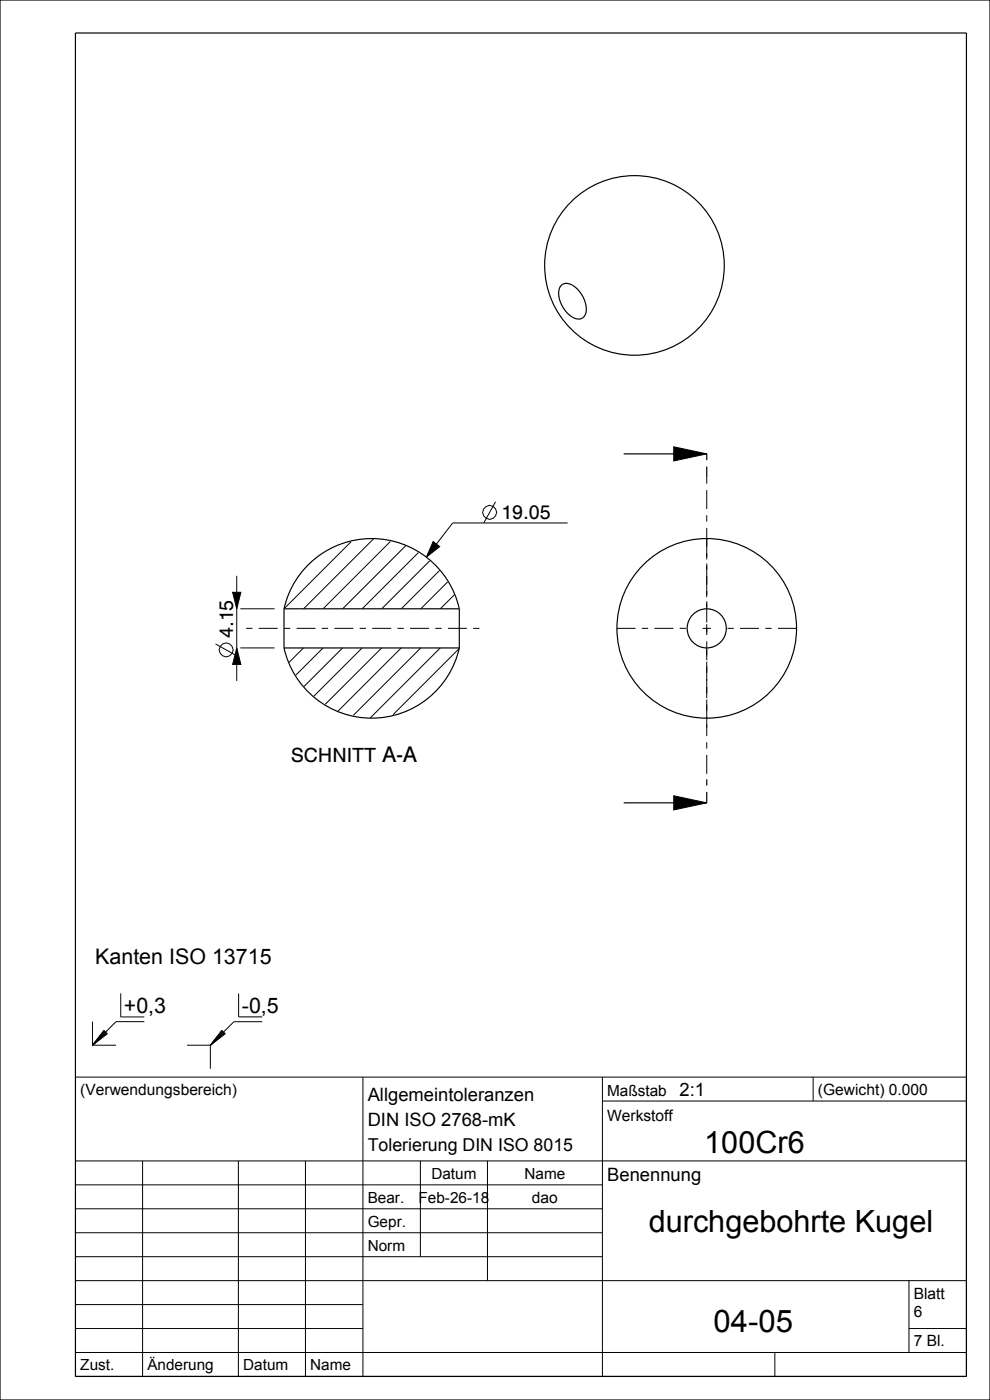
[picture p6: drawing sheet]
<svg xmlns="http://www.w3.org/2000/svg" width="210mm" height="297mm" viewBox="0 0 210 297" stroke-linecap="round" stroke-linejoin="round" font-family="sans-serif">
<path d="M142.9 94.8l7 1.5-7 1.5zM91.9 114.9l1.4 1.1-2.9 2.2zM49.3 125.7h1.8l-.9 3.5zM50.2 137.5l.9 3.5h-1.8zM142.9 168.8l7 1.5-7 1.5z" fill="#000"/>
<g fill="none" stroke="#000" stroke-width=".21">
<path d="M142.9 94.8l7 1.5-7 1.5zM74.4 115l-14.2 14.2M79.2 114.3l-14.8 14.9M82.8 114.9l-14.3 14.3M86.1 115.8l-13.4 13.4M88.7 117.2l-11.9 12M91.2 119l-10.2 10.2M91.9 114.9l1.4 1.1-2.9 2.2zM105.1 106.4l-2.5 4.5M120.4 110.9h-24.4l-5.6 7.3M45.7 136.6l4.5 2.5M49.3 125.7h1.8l-.9 3.5z"/>
<path d="M50.2 137.5l.9 3.5h-1.8zM50.2 122.2v22.3M51 137.5h7.2M51 129.2h7.2M64.4 137.5l-3.1 3M68.5 137.5l-5.7 5.7M72.7 137.5l-8.2 8.1M76.8 137.5l-10.2 10.2M81 137.5l-12 11.9M85.1 137.5l-13.4 13.4M89.2 137.5l-14.3 14.3M93.2 121l-8.1 8.2"/>
<path d="M93.4 137.5l-14.9 14.8M94.9 123.5l-5.6 5.7M96.4 126.1l-3 3.1M97.4 137.6l-14 14M142.9 168.8l7 1.5-7 1.5zM19.6 216.7v5M22 218.6l.8 .7-3.2 2.4zM22.2 218.7l-2.6 3M22.3 218.8l-2.7 2.9M22.4 218.9l-2.8 2.8M22.5 219l-2.9 2.7M22.6 219.1l-3 2.6"/>
<path d="M22.7 219.2l-3.1 2.5M25.6 210.7v5h5M30.6 216.7h-6l-2.2 2.2M47.1 218.6l.7 .7-3.2 2.4zM47.2 218.7l-2.6 3M47.3 218.8l-2.7 2.9M47.4 218.9l-2.8 2.8M47.5 219l-2.9 2.7M47.6 219.1l-3 2.6M47.7 219.2l-3.1 2.5M50.6 210.8v4.9h5M55.6 216.8h-6l-2.2 2.1"/>
<path d="M16 228.5h189v63.5h-189zM19.6 221.7h5M39.7 221.7h4.9M44.6 221.7v5M77 228.5v63.5M127.8 233.6h77.2M127.8 228.5v63.5M172.5 228.5v5.1M16 246.3h189M16 251.4h111.8M16 256.4h111.8M30.2 246.3v45.7"/>
<path d="M50.6 246.3v45.7M64.8 246.3v45.7M89.2 246.3v20.3M103.4 246.3v25.4M16 261.5h111.8M16 266.6h111.8M16 271.7h189M16 276.8h61M192.8 271.7v15.2M16 281.8h61M16 286.9h189M164.4 286.9v5.1"/>
<path d="M192.8 281.8h12.2"/>
<circle cx="103.8" cy="108.7" r="1.47"/>
<circle cx="48" cy="137.9" r="1.47"/>
</g>
<g fill="none" stroke="#000" stroke-width=".25">
<path d="M0 0h210v297h-210zM16 7h189v285h-189zM119.1 60.5a2.19 2.19 0 0 1 3 .5 5.4 5.4 0 0 1 1.9 6 1.94 1.94 0 0 1-3 0 5.7 5.7 0 0 1-2.2-6zM132.3 96.3h17.6M60.2 129.2a19 19 0 0 1 18.6-14.9 19 19 0 0 1 18.6 14.9M60.2 137.5a19 19 0 0 0 18.6 14.9 19 19 0 0 0 18.6-14.9M60.2 129.2v8.3M60.2 137.5h37.2M60.2 129.2h37.2M97.4 129.2v8.3M132.3 170.3h17.6"/>
<circle cx="134.6" cy="56.3" r="19.1"/>
<circle cx="149.9" cy="133.3" r="19.1"/>
<circle cx="149.9" cy="133.3" r="4.2"/>
</g>
<path d="M149.9 96.3v5M149.9 165.3v5" fill="none" stroke="#000" stroke-width=".25" stroke-dasharray="1.3 1.3 4 1.3" stroke-linecap="butt"/>
<path d="M149.9 101.3v64" fill="none" stroke="#000" stroke-width=".21" stroke-dasharray="1.3 1.3 4 1.3" stroke-linecap="butt"/>
<!-- layer: 02___PRT_ALL_AXES -->
<path d="M52.2 133.3h49.7M145.5 133.3h-15.5M149.9 137.7v16.6M149.9 128.9v-16M154.3 133.3h16" fill="none" stroke="#000" stroke-width=".21" stroke-dasharray="1.3 1.3 4 1.3" stroke-linecap="butt"/>
<path d="M149 133.3h1.8M149.9 132.4v1.8" fill="none" stroke="#000" stroke-width=".21"/>
<text font-size="6.6" x="151.4" y="282.5">04-05</text>
<g font-size="6.5">
<text x="149.4" y="244.6">100Cr6</text>
<text x="137.6" y="261.4">durchgebohrte Kugel</text>
</g>
<g font-size="4.5">
<text x="20.2" y="204.6">Kanten ISO 13715</text>
<text x="26.3" y="214.9">+0,3</text>
<text x="51.3" y="214.9">-0,5</text>
</g>
<g font-size="4.2">
<text x="106.4" y="110.2">19.05</text>
<text x="49.5" y="135.4" transform="rotate(-90 49.5 135.4)">4.15</text>
<text x="61.7" y="161.6">SCHNITT A-A</text>
</g>
<g font-size="3.9">
<text x="78" y="233.6">Allgemeintoleranzen</text>
<text x="144.2" y="232.5">2:1</text>
<text x="78" y="239">DIN ISO 2768-mK</text>
<text x="128.8" y="250.6">Benennung</text>
</g>
<text font-size="3.8" x="78" y="244.2">Tolerierung DIN ISO 8015</text>
<g font-size="3.3">
<text x="17" y="232.3">(Verwendungsbereich)</text>
<text x="128.8" y="232.5">Maßstab</text>
<text x="173.5" y="232.3">(Gewicht) 0.000</text>
<text x="128.8" y="237.8">Werkstoff</text>
<text x="91.5" y="250.1">Datum</text>
<text x="111.3" y="250.1">Name</text>
<text x="78" y="255.1">Bear.</text>
<text x="88.8" y="255.1">Feb-26-18</text>
<text x="112.8" y="255.2">dao</text>
<text x="78" y="260.2">Gepr.</text>
<text x="78" y="265.3">Norm</text>
<text x="193.8" y="275.5">Blatt</text>
<text x="193.8" y="279.3">6</text>
<text x="193.8" y="285.7">7 Bl.</text>
<text x="17" y="290.7">Zust.</text>
<text x="31.3" y="290.7">Änderung</text>
<text x="51.6" y="290.7">Datum</text>
<text x="65.8" y="290.7">Name</text>
</g>
</svg>
